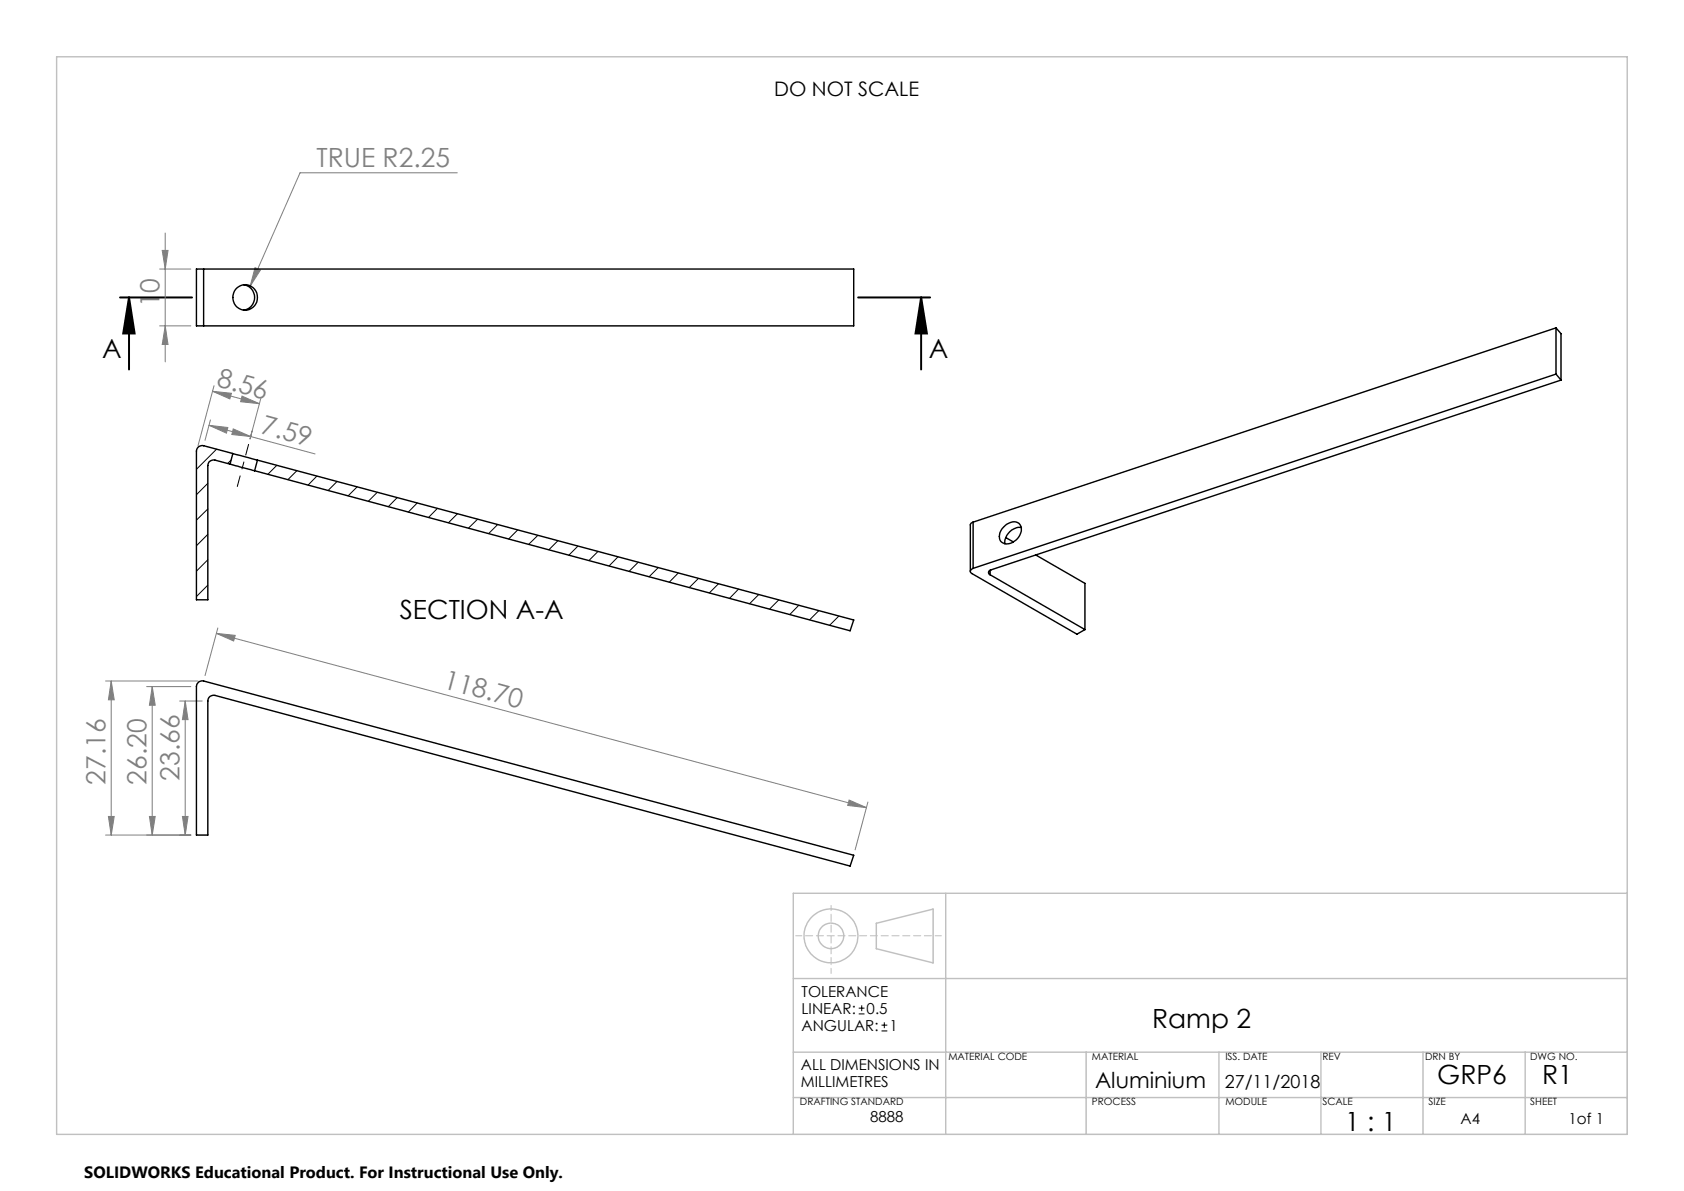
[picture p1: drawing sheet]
<svg xmlns="http://www.w3.org/2000/svg" width="297mm" height="210mm" viewBox="0 0 297 210" stroke-linecap="round" stroke-linejoin="round" font-family="sans-serif">
<g fill="none" stroke="#c0c0c0" stroke-width=".25">
<path d="M10 10h277v190h-277zM166.8 157.5v42.5M287 157.5h-147.1v42.5M139.9 172.5h147.1M154.6 162.8l10-2.5v9.5l-10-2.5zM139.9 193.5h147.1M139.9 185.5h147.1M191.6 185.5v14.5M215 185.5v14.5M233 185.5v14.5M251 185.5v14.5M269 185.5v14.5"/>
<circle cx="146.5" cy="165" r="2.25"/>
<circle cx="146.6" cy="165" r="4.7"/>
</g>
<path d="M287 157.5v42.5h-147.1" fill="none" stroke="#c0c0c0" stroke-width=".18"/>
<path d="M146.6 171.6v-12" fill="none" stroke="#c0c0c0" stroke-width=".18" stroke-dasharray="1.3 .6" stroke-dashoffset=".3"/>
<path d="M140.3 165h25.7" fill="none" stroke="#c0c0c0" stroke-width=".18" stroke-dasharray="1.3 .6" stroke-dashoffset=".2"/>
<path d="M21.2 52.4h12.7M22.8 52.4l.9 6.4h-2zM22.8 52.4v12.7M151.3 52.4h12.7M162.5 52.4l1 6.4h-2zM162.5 52.4v12.7" fill="none" stroke="#000" stroke-width=".35"/>
<g fill="none" stroke="#808080" stroke-width=".18">
<path d="M80.6 30.5h-27.7l-8.8 19.9M28.2 57.5h5.5M28.2 47.4h5.5M28.6 44.2h1l-.5 3.2zM29.1 57.5l.5 3.2h-1zM29.1 41.1v22.7M45 47.2l.9 .4-1.8 2.8zM36.9 75l18.7 5M36.9 75l3.3 .4-.3 1zM37.1 74l-.9 3.6M37.5 69l8.3 2.2M37.5 69l3.3 .3-.3 1z"/>
<path d="M37.7 68l-2.8 10.6M41.1 75.6l3.1 1.4-3.3-.4zM42.7 69.8l3.1 1.4-3.4-.4zM46 70.2l-1.9 7.2 .3-1.4M38.2 111.7l3.3 .3-.3 1zM38.2 111.7l114.6 30.7M38.4 110.7l-2.2 8.4M18.6 120.1h16.3M19.6 120.1l.5 3.3h-1zM19.6 120.1v27.1M25.9 121.1h7.8M26.8 121.1l.6 3.2h-1z"/>
<path d="M26.8 121.1v26.1M31.7 123.6h4M32.7 123.6l.5 3.3h-1zM32.7 123.6v23.6M18.6 147.2h15.1M19.1 144h1l-.5 3.2zM26.4 144h1l-.6 3.2zM32.2 144h1l-.5 3.2zM149.8 141.1l3 1.3-3.3-.4zM153.1 141.4l-2.3 8.5"/>
</g>
<path d="M43.8 78.4l-2 7.4" fill="none" stroke="#000" stroke-width=".18" stroke-dasharray="15.2 1.3 1.3 1.3" stroke-dashoffset="13.3"/>
<path d="M162.5 52.4l1 6.4h-2zM22.8 52.4l.9 6.4h-2z" fill="#000"/>
<g fill="#808080">
<path d="M45 47.2l.9 .4-1.8 2.8z"/>
<path d="M41.1 75.6l3.1 1.4-3.3-.4zM36.9 75l3.3 .4-.3 1zM42.7 69.8l3.1 1.4-3.4-.4zM37.5 69l3.3 .3-.3 1z"/>
<path d="M29.1 57.5l.5 3.2h-1zM28.6 44.2h1l-.5 3.2zM26.4 144h1l-.6 3.2zM26.8 121.1l.6 3.2h-1z"/>
<path d="M19.6 120.1l.5 3.3h-1zM19.1 144h1l-.5 3.2zM32.7 123.6l.5 3.3h-1zM32.2 144h1l-.5 3.2z"/>
<path d="M38.2 111.7l3.3 .3-.3 1zM149.8 141.1l3 1.3-3.3-.4z"/>
</g>
<g fill="none" stroke="#000" stroke-width=".25">
<path d="M35.9 47.4h-1.3v10.1h1.3M35.9 47.4v10.1M35.9 47.4h114.7v10.1h-114.7M43 50.2a2.25 2.25 0 0 1 1.9 2.2 2.25 2.25 0 0 1-1.9 2.3M274.4 57.8v8.2M274.4 57.8l-102.8 34.3M274.4 57.8l.9 1v8.2M41.1 80l-5.2-1.4a1.01 1.01 0 0 0-1.3 .9v26.3h2.1v-23.7a1.01 1.01 0 0 1 1.2-1l2.7 .7M41.1 80l4.3 1.1M41.1 80l-.5 1.8M274.4 66l.9 1M274.4 66l-102.8 34.2"/>
<path d="M275.3 67l-100.5 33.5a.46 .46 0 0 0-.4 .3 .46 .46 0 0 0 .2 .5M40.6 81.8l4.3 1.2M45.4 81.1l-.5 1.9M45.4 81.1l105.2 28.2-.7 1.9-105-28.2M171.6 92.1l-.3 .1-.2 .3v8.2M171.6 92.1v8.1M177.2 92.7a1.84 1.84 0 0 1 2.7-.2 2.27 2.27 0 0 1-1 3 1.52 1.52 0 0 1-2.6-.6l.1-1 .3-.6zM177.4 94.8l1.3 .8M180.1 93a2.72 2.72 0 0 0-2.9 2.9M182.7 97.9l8.6 5v8.1M171.6 100.2a.48 .48 0 0 0-.5 .4 .48 .48 0 0 0 .3 .5l18.5 10.7 1.4-.8M174.6 101.3l16.7 9.7"/>
<path d="M174.6 100.5v.8M35 120.3l.5-.2h.4l114.7 30.7-.7 1.9-112-30.1a1.01 1.01 0 0 0-1.2 1v23.6h-2.1v-26.1l.1-.5z"/>
<circle cx="43.3" cy="52.4" r="2.2"/>
</g>
<g fill="none" stroke="#000" stroke-width=".18">
<path d="M38.2 79.2l-3.6 3.6M36.7 94.2l-2.1 2M36.7 85.2l-2.1 2M36.7 89.7l-2.1 2M36.7 98.7l-2.1 2M40.7 81.1l-.6 .6M48.8 82l-1.6 1.6M52.4 83l-1.6 1.6M55.9 84l-1.6 1.5M59.4 84.9l-1.5 1.6M63 85.9l-1.6 1.5M66.5 86.8l-1.6 1.6"/>
<path d="M70.1 87.7l-1.6 1.7M73.6 88.7l-1.6 1.6M77.2 89.6l-1.6 1.7M80.7 90.6l-1.6 1.6M84.2 91.5l-1.6 1.6M87.8 92.5l-1.6 1.6M91.3 93.4l-1.6 1.6M94.9 94.4l-1.7 1.6M98.4 95.3l-1.6 1.6M101.9 96.3l-1.6 1.6M105.5 97.2l-1.6 1.6M109 98.2l-1.6 1.6"/>
<path d="M112.6 99.1l-1.7 1.6M36.7 103.2l-2.1 2M116.1 100.1l-1.6 1.6M119.6 101l-1.6 1.6M123.2 102l-1.6 1.6M126.7 102.9l-1.6 1.7M130.2 103.9l-1.5 1.6M133.8 104.8l-1.6 1.7M137.3 105.8l-1.6 1.6M140.9 106.7l-1.6 1.7M144.4 107.7l-1.6 1.6M148 108.6l-1.7 1.6"/>
<path d="M150 111.1l-.1 .1M151.4 178.8h1.1M151.4 177.8h1.1M152 177.3v1M155.5 181.8h1M155.5 180.8h1M156 180.3v1"/>
</g>
<g font-size="4.7" fill="#808080">
<text x="55.8" y="29.4">TRUE R2.25</text>
<text x="28.1" y="54.2" transform="rotate(-90 28.1 54.2)">10</text>
<text x="38.1" y="68.1" transform="rotate(15 38.1 68.1)">8.56</text>
<text x="45.8" y="76.3" transform="rotate(15 45.8 76.3)">7.59</text>
<text x="78" y="121.3" transform="rotate(15 78 121.3)">118.70</text>
<text x="31.7" y="137.7" transform="rotate(-90 31.7 137.7)">23.66</text>
<text x="18.6" y="138.4" transform="rotate(-90 18.6 138.4)">27.16</text>
<text x="25.9" y="138.4" transform="rotate(-90 25.9 138.4)">26.20</text>
</g>
<g font-size="4.7">
<text x="18" y="63.1">A</text>
<text x="163.8" y="63.1">A</text>
<text x="70.5" y="109.1">SECTION A-A</text>
<text x="203.2" y="181.3">Ramp 2</text>
<text x="253.5" y="191.2">GRP6</text>
<text x="272" y="191.2">R1</text>
<text x="237.3" y="199.4">1 : 1</text>
</g>
<text font-size="3.9" x="193.1" y="191.8">Aluminium</text>
<text font-size="3.5" x="136.5" y="17">DO NOT SCALE</text>
<text font-size="3.2" x="216" y="191.8">27/11/2018</text>
<text font-size="2.9" x="14.9" y="207.6">SOLIDWORKS Educational Product. For Instructional Use Only.</text>
<g font-size="2.7">
<text x="141.4" y="175.8">TOLERANCE</text>
<text x="141.4" y="178.8">LINEAR:</text>
<text x="152.8" y="178.8">0.5</text>
<text x="141.4" y="181.8">ANGULAR:</text>
<text x="156.9" y="181.8">1</text>
<text x="141.2" y="188.7">ALL DIMENSIONS IN</text>
<text x="141.2" y="191.7">MILLIMETRES</text>
<text x="153.5" y="197.9">8888</text>
<text x="257.6" y="198.2">A4</text>
<text x="276.6" y="198.2">1of 1</text>
</g>
<g font-size="1.8">
<text x="167.3" y="186.9">MATERIAL CODE</text>
<text x="192.6" y="186.9">MATERIAL</text>
<text x="216.1" y="186.9">ISS. DATE</text>
<text x="233.2" y="186.9">REV</text>
<text x="251.3" y="186.9">DRN BY</text>
<text x="269.9" y="186.9">DWG NO.</text>
<text x="141.1" y="194.9">DRAFTING STANDARD</text>
<text x="192.6" y="194.8">PROCESS</text>
<text x="216.1" y="194.9">MODULE</text>
<text x="233.2" y="194.9">SCALE</text>
<text x="252" y="194.9">SIZE</text>
<text x="269.9" y="194.9">SHEET</text>
</g>
</svg>
